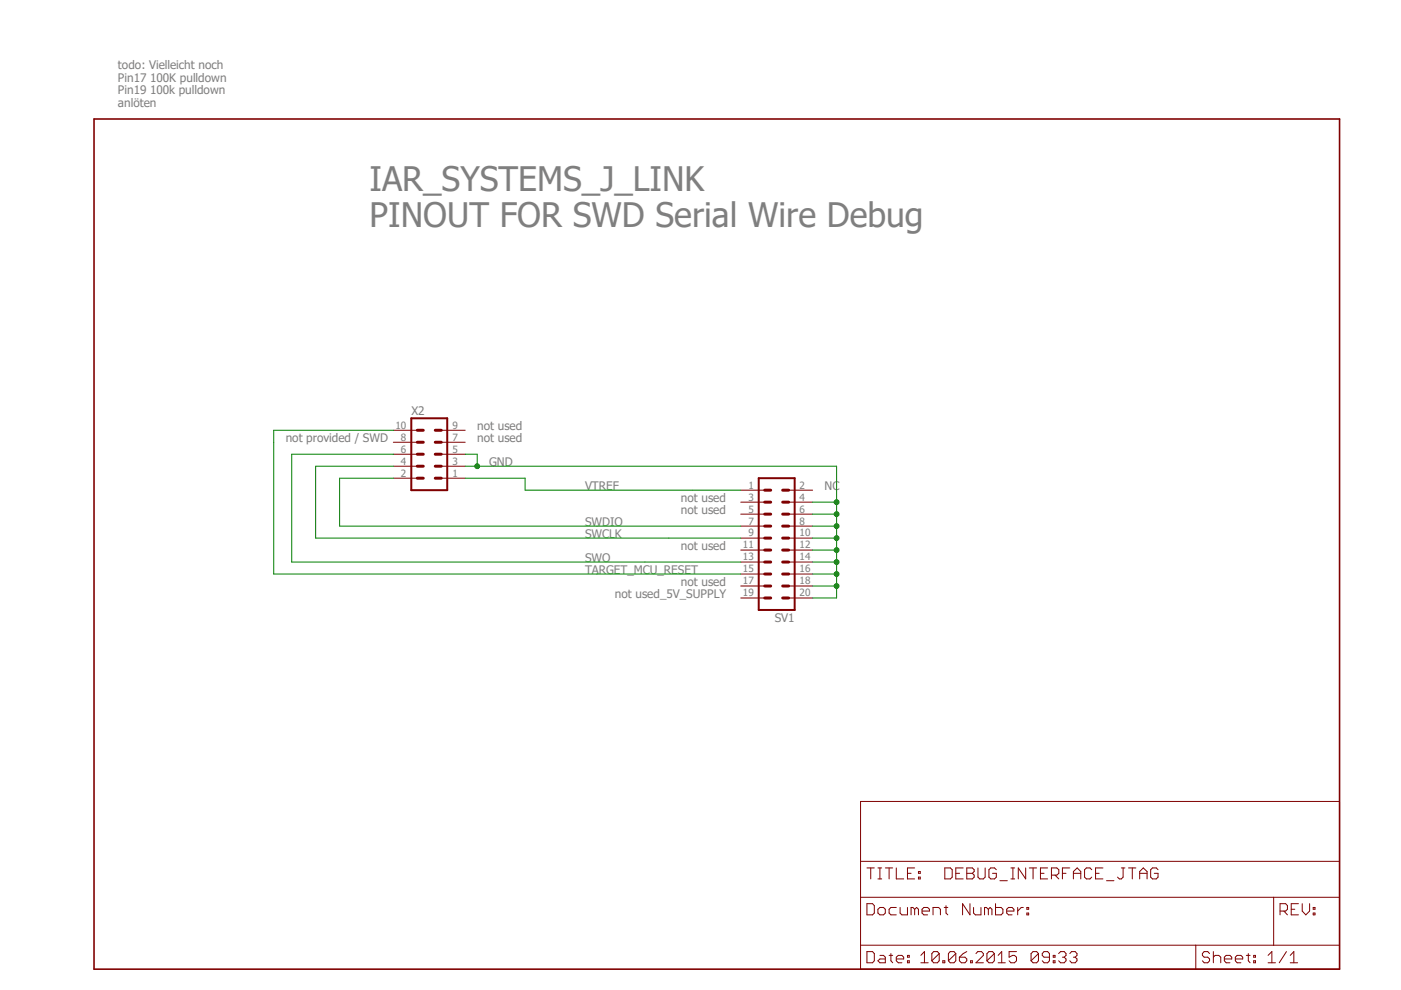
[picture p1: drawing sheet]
<?xml version="1.0" encoding="utf-8"?>
<!DOCTYPE eagle SYSTEM "eagle.dtd">
<eagle version="7.2.0">
<drawing>
<settings>
<setting alwaysvectorfont="no"/>
<setting verticaltext="up"/>
</settings>
<grid distance="0.1" unitdist="inch" unit="inch" style="lines" multiple="1" display="no" altdistance="0.01" altunitdist="inch" altunit="inch"/>
<schematic xreflabel="%F%N/%S.%C%R" xrefpart="/%S.%C%R">
<libraries>
<library name="frames">
<symbols>
<symbol name="DINA4_L">
<frame x1="0" y1="0" x2="264.16" y2="180.34" columns="4" rows="4" layer="94" border-left="no" border-top="no" border-right="no" border-bottom="no"/>
</symbol>
<symbol name="DOCFIELD">
<wire x1="0" y1="0" x2="71.12" y2="0" width="0.1016" layer="94"/>
<wire x1="101.6" y1="15.24" x2="87.63" y2="15.24" width="0.1016" layer="94"/>
<wire x1="0" y1="0" x2="0" y2="5.08" width="0.1016" layer="94"/>
<wire x1="0" y1="5.08" x2="71.12" y2="5.08" width="0.1016" layer="94"/>
<wire x1="0" y1="5.08" x2="0" y2="15.24" width="0.1016" layer="94"/>
<wire x1="101.6" y1="15.24" x2="101.6" y2="5.08" width="0.1016" layer="94"/>
<wire x1="71.12" y1="5.08" x2="71.12" y2="0" width="0.1016" layer="94"/>
<wire x1="71.12" y1="5.08" x2="87.63" y2="5.08" width="0.1016" layer="94"/>
<wire x1="71.12" y1="0" x2="101.6" y2="0" width="0.1016" layer="94"/>
<wire x1="87.63" y1="15.24" x2="87.63" y2="5.08" width="0.1016" layer="94"/>
<wire x1="87.63" y1="15.24" x2="0" y2="15.24" width="0.1016" layer="94"/>
<wire x1="87.63" y1="5.08" x2="101.6" y2="5.08" width="0.1016" layer="94"/>
<wire x1="101.6" y1="5.08" x2="101.6" y2="0" width="0.1016" layer="94"/>
<wire x1="0" y1="15.24" x2="0" y2="22.86" width="0.1016" layer="94"/>
<wire x1="101.6" y1="35.56" x2="0" y2="35.56" width="0.1016" layer="94"/>
<wire x1="101.6" y1="35.56" x2="101.6" y2="22.86" width="0.1016" layer="94"/>
<wire x1="0" y1="22.86" x2="101.6" y2="22.86" width="0.1016" layer="94"/>
<wire x1="0" y1="22.86" x2="0" y2="35.56" width="0.1016" layer="94"/>
<wire x1="101.6" y1="22.86" x2="101.6" y2="15.24" width="0.1016" layer="94"/>
<text x="1.27" y="1.27" size="2.54" layer="94" font="vector">Date:</text>
<text x="12.7" y="1.27" size="2.54" layer="94" font="vector">&gt;LAST_DATE_TIME</text>
<text x="72.39" y="1.27" size="2.54" layer="94" font="vector">Sheet:</text>
<text x="86.36" y="1.27" size="2.54" layer="94" font="vector">&gt;SHEET</text>
<text x="88.9" y="11.43" size="2.54" layer="94" font="vector">REV:</text>
<text x="1.27" y="19.05" size="2.54" layer="94" font="vector">TITLE:</text>
<text x="1.27" y="11.43" size="2.54" layer="94" font="vector">Document Number:</text>
<text x="17.78" y="19.05" size="2.54" layer="94" font="vector">&gt;DRAWING_NAME</text>
</symbol>
</symbols>
<devicesets>
<deviceset name="DINA4_L" prefix="FRAME" uservalue="yes">
<gates>
<gate name="G$1" symbol="DINA4_L" x="0" y="0"/>
<gate name="G$2" symbol="DOCFIELD" x="162.56" y="0" addlevel="must"/>
</gates>
<devices>
<device name="">
<technologies>
<technology name=""/>
</technologies>
</device>
</devices>
</deviceset>
</devicesets>
</library>
<library name="con-harting-ml">
<symbols>
<symbol name="20P">
<wire x1="3.81" y1="-15.24" x2="-3.81" y2="-15.24" width="0.4064" layer="94"/>
<wire x1="-3.81" y1="12.7" x2="-3.81" y2="-15.24" width="0.4064" layer="94"/>
<wire x1="-3.81" y1="12.7" x2="3.81" y2="12.7" width="0.4064" layer="94"/>
<wire x1="3.81" y1="-15.24" x2="3.81" y2="12.7" width="0.4064" layer="94"/>
<wire x1="1.27" y1="-2.54" x2="2.54" y2="-2.54" width="0.6096" layer="94"/>
<wire x1="1.27" y1="-5.08" x2="2.54" y2="-5.08" width="0.6096" layer="94"/>
<wire x1="1.27" y1="-7.62" x2="2.54" y2="-7.62" width="0.6096" layer="94"/>
<wire x1="1.27" y1="-10.16" x2="2.54" y2="-10.16" width="0.6096" layer="94"/>
<wire x1="1.27" y1="-12.7" x2="2.54" y2="-12.7" width="0.6096" layer="94"/>
<wire x1="-2.54" y1="-2.54" x2="-1.27" y2="-2.54" width="0.6096" layer="94"/>
<wire x1="-2.54" y1="-5.08" x2="-1.27" y2="-5.08" width="0.6096" layer="94"/>
<wire x1="-2.54" y1="-7.62" x2="-1.27" y2="-7.62" width="0.6096" layer="94"/>
<wire x1="-2.54" y1="-10.16" x2="-1.27" y2="-10.16" width="0.6096" layer="94"/>
<wire x1="-2.54" y1="-12.7" x2="-1.27" y2="-12.7" width="0.6096" layer="94"/>
<wire x1="1.27" y1="0" x2="2.54" y2="0" width="0.6096" layer="94"/>
<wire x1="1.27" y1="2.54" x2="2.54" y2="2.54" width="0.6096" layer="94"/>
<wire x1="1.27" y1="5.08" x2="2.54" y2="5.08" width="0.6096" layer="94"/>
<wire x1="1.27" y1="7.62" x2="2.54" y2="7.62" width="0.6096" layer="94"/>
<wire x1="1.27" y1="10.16" x2="2.54" y2="10.16" width="0.6096" layer="94"/>
<wire x1="-2.54" y1="0" x2="-1.27" y2="0" width="0.6096" layer="94"/>
<wire x1="-2.54" y1="2.54" x2="-1.27" y2="2.54" width="0.6096" layer="94"/>
<wire x1="-2.54" y1="5.08" x2="-1.27" y2="5.08" width="0.6096" layer="94"/>
<wire x1="-2.54" y1="7.62" x2="-1.27" y2="7.62" width="0.6096" layer="94"/>
<wire x1="-2.54" y1="10.16" x2="-1.27" y2="10.16" width="0.6096" layer="94"/>
<text x="-3.81" y="-17.78" size="1.778" layer="96">&gt;VALUE</text>
<text x="-3.81" y="13.462" size="1.778" layer="95">&gt;NAME</text>
<pin name="1" x="7.62" y="-12.7" visible="pad" length="middle" direction="pas" swaplevel="1" rot="R180"/>
<pin name="3" x="7.62" y="-10.16" visible="pad" length="middle" direction="pas" swaplevel="1" rot="R180"/>
<pin name="5" x="7.62" y="-7.62" visible="pad" length="middle" direction="pas" swaplevel="1" rot="R180"/>
<pin name="7" x="7.62" y="-5.08" visible="pad" length="middle" direction="pas" swaplevel="1" rot="R180"/>
<pin name="9" x="7.62" y="-2.54" visible="pad" length="middle" direction="pas" swaplevel="1" rot="R180"/>
<pin name="11" x="7.62" y="0" visible="pad" length="middle" direction="pas" swaplevel="1" rot="R180"/>
<pin name="13" x="7.62" y="2.54" visible="pad" length="middle" direction="pas" swaplevel="1" rot="R180"/>
<pin name="15" x="7.62" y="5.08" visible="pad" length="middle" direction="pas" swaplevel="1" rot="R180"/>
<pin name="17" x="7.62" y="7.62" visible="pad" length="middle" direction="pas" swaplevel="1" rot="R180"/>
<pin name="19" x="7.62" y="10.16" visible="pad" length="middle" direction="pas" swaplevel="1" rot="R180"/>
<pin name="2" x="-7.62" y="-12.7" visible="pad" length="middle" direction="pas" swaplevel="1"/>
<pin name="4" x="-7.62" y="-10.16" visible="pad" length="middle" direction="pas" swaplevel="1"/>
<pin name="6" x="-7.62" y="-7.62" visible="pad" length="middle" direction="pas" swaplevel="1"/>
<pin name="8" x="-7.62" y="-5.08" visible="pad" length="middle" direction="pas" swaplevel="1"/>
<pin name="10" x="-7.62" y="-2.54" visible="pad" length="middle" direction="pas" swaplevel="1"/>
<pin name="12" x="-7.62" y="0" visible="pad" length="middle" direction="pas" swaplevel="1"/>
<pin name="14" x="-7.62" y="2.54" visible="pad" length="middle" direction="pas" swaplevel="1"/>
<pin name="16" x="-7.62" y="5.08" visible="pad" length="middle" direction="pas" swaplevel="1"/>
<pin name="18" x="-7.62" y="7.62" visible="pad" length="middle" direction="pas" swaplevel="1"/>
<pin name="20" x="-7.62" y="10.16" visible="pad" length="middle" direction="pas" swaplevel="1"/>
</symbol>
<symbol name="10P">
<wire x1="3.81" y1="-7.62" x2="-3.81" y2="-7.62" width="0.4064" layer="94"/>
<wire x1="-3.81" y1="7.62" x2="-3.81" y2="-7.62" width="0.4064" layer="94"/>
<wire x1="3.81" y1="-7.62" x2="3.81" y2="7.62" width="0.4064" layer="94"/>
<wire x1="-3.81" y1="7.62" x2="3.81" y2="7.62" width="0.4064" layer="94"/>
<wire x1="1.27" y1="5.08" x2="2.54" y2="5.08" width="0.6096" layer="94"/>
<wire x1="1.27" y1="2.54" x2="2.54" y2="2.54" width="0.6096" layer="94"/>
<wire x1="1.27" y1="0" x2="2.54" y2="0" width="0.6096" layer="94"/>
<wire x1="1.27" y1="-2.54" x2="2.54" y2="-2.54" width="0.6096" layer="94"/>
<wire x1="1.27" y1="-5.08" x2="2.54" y2="-5.08" width="0.6096" layer="94"/>
<wire x1="-2.54" y1="5.08" x2="-1.27" y2="5.08" width="0.6096" layer="94"/>
<wire x1="-2.54" y1="2.54" x2="-1.27" y2="2.54" width="0.6096" layer="94"/>
<wire x1="-2.54" y1="0" x2="-1.27" y2="0" width="0.6096" layer="94"/>
<wire x1="-2.54" y1="-2.54" x2="-1.27" y2="-2.54" width="0.6096" layer="94"/>
<wire x1="-2.54" y1="-5.08" x2="-1.27" y2="-5.08" width="0.6096" layer="94"/>
<text x="-3.81" y="-10.16" size="1.778" layer="96">&gt;VALUE</text>
<text x="-3.81" y="8.382" size="1.778" layer="95">&gt;NAME</text>
<pin name="1" x="7.62" y="-5.08" visible="pad" length="middle" direction="pas" swaplevel="1" rot="R180"/>
<pin name="2" x="-7.62" y="-5.08" visible="pad" length="middle" direction="pas" swaplevel="1"/>
<pin name="3" x="7.62" y="-2.54" visible="pad" length="middle" direction="pas" swaplevel="1" rot="R180"/>
<pin name="4" x="-7.62" y="-2.54" visible="pad" length="middle" direction="pas" swaplevel="1"/>
<pin name="5" x="7.62" y="0" visible="pad" length="middle" direction="pas" swaplevel="1" rot="R180"/>
<pin name="6" x="-7.62" y="0" visible="pad" length="middle" direction="pas" swaplevel="1"/>
<pin name="7" x="7.62" y="2.54" visible="pad" length="middle" direction="pas" swaplevel="1" rot="R180"/>
<pin name="8" x="-7.62" y="2.54" visible="pad" length="middle" direction="pas" swaplevel="1"/>
<pin name="9" x="7.62" y="5.08" visible="pad" length="middle" direction="pas" swaplevel="1" rot="R180"/>
<pin name="10" x="-7.62" y="5.08" visible="pad" length="middle" direction="pas" swaplevel="1"/>
</symbol>
</symbols>
<devicesets>
<deviceset name="ML20" prefix="SV" uservalue="yes">
<gates>
<gate name="1" symbol="20P" x="0" y="0"/>
</gates>
<devices>
<device name="" package="ML20">
<connects>
<connect gate="1" pin="1" pad="1"/>
<connect gate="1" pin="10" pad="10"/>
<connect gate="1" pin="11" pad="11"/>
<connect gate="1" pin="12" pad="12"/>
<connect gate="1" pin="13" pad="13"/>
<connect gate="1" pin="14" pad="14"/>
<connect gate="1" pin="15" pad="15"/>
<connect gate="1" pin="16" pad="16"/>
<connect gate="1" pin="17" pad="17"/>
<connect gate="1" pin="18" pad="18"/>
<connect gate="1" pin="19" pad="19"/>
<connect gate="1" pin="2" pad="2"/>
<connect gate="1" pin="20" pad="20"/>
<connect gate="1" pin="3" pad="3"/>
<connect gate="1" pin="4" pad="4"/>
<connect gate="1" pin="5" pad="5"/>
<connect gate="1" pin="6" pad="6"/>
<connect gate="1" pin="7" pad="7"/>
<connect gate="1" pin="8" pad="8"/>
<connect gate="1" pin="9" pad="9"/>
</connects>
<technologies>
<technology name="">
<attribute name="MF" value="" constant="no"/>
<attribute name="MPN" value="" constant="no"/>
<attribute name="OC_FARNELL" value="unknown" constant="no"/>
<attribute name="OC_NEWARK" value="unknown" constant="no"/>
</technology>
</technologies>
</device>
<device name="L" package="ML20L">
<connects>
<connect gate="1" pin="1" pad="1"/>
<connect gate="1" pin="10" pad="10"/>
<connect gate="1" pin="11" pad="11"/>
<connect gate="1" pin="12" pad="12"/>
<connect gate="1" pin="13" pad="13"/>
<connect gate="1" pin="14" pad="14"/>
<connect gate="1" pin="15" pad="15"/>
<connect gate="1" pin="16" pad="16"/>
<connect gate="1" pin="17" pad="17"/>
<connect gate="1" pin="18" pad="18"/>
<connect gate="1" pin="19" pad="19"/>
<connect gate="1" pin="2" pad="2"/>
<connect gate="1" pin="20" pad="20"/>
<connect gate="1" pin="3" pad="3"/>
<connect gate="1" pin="4" pad="4"/>
<connect gate="1" pin="5" pad="5"/>
<connect gate="1" pin="6" pad="6"/>
<connect gate="1" pin="7" pad="7"/>
<connect gate="1" pin="8" pad="8"/>
<connect gate="1" pin="9" pad="9"/>
</connects>
<technologies>
<technology name="">
<attribute name="MF" value="" constant="no"/>
<attribute name="MPN" value="" constant="no"/>
<attribute name="OC_FARNELL" value="unknown" constant="no"/>
<attribute name="OC_NEWARK" value="unknown" constant="no"/>
</technology>
</technologies>
</device>
<device name="3M" package="3M_20">
<connects>
<connect gate="1" pin="1" pad="1"/>
<connect gate="1" pin="10" pad="10"/>
<connect gate="1" pin="11" pad="11"/>
<connect gate="1" pin="12" pad="12"/>
<connect gate="1" pin="13" pad="13"/>
<connect gate="1" pin="14" pad="14"/>
<connect gate="1" pin="15" pad="15"/>
<connect gate="1" pin="16" pad="16"/>
<connect gate="1" pin="17" pad="17"/>
<connect gate="1" pin="18" pad="18"/>
<connect gate="1" pin="19" pad="19"/>
<connect gate="1" pin="2" pad="2"/>
<connect gate="1" pin="20" pad="20"/>
<connect gate="1" pin="3" pad="3"/>
<connect gate="1" pin="4" pad="4"/>
<connect gate="1" pin="5" pad="5"/>
<connect gate="1" pin="6" pad="6"/>
<connect gate="1" pin="7" pad="7"/>
<connect gate="1" pin="8" pad="8"/>
<connect gate="1" pin="9" pad="9"/>
</connects>
<technologies>
<technology name="">
<attribute name="MF" value="" constant="no"/>
<attribute name="MPN" value="" constant="no"/>
<attribute name="OC_FARNELL" value="unknown" constant="no"/>
<attribute name="OC_NEWARK" value="unknown" constant="no"/>
</technology>
</technologies>
</device>
<device name="3ML" package="3M_20L">
<connects>
<connect gate="1" pin="1" pad="1"/>
<connect gate="1" pin="10" pad="10"/>
<connect gate="1" pin="11" pad="11"/>
<connect gate="1" pin="12" pad="12"/>
<connect gate="1" pin="13" pad="13"/>
<connect gate="1" pin="14" pad="14"/>
<connect gate="1" pin="15" pad="15"/>
<connect gate="1" pin="16" pad="16"/>
<connect gate="1" pin="17" pad="17"/>
<connect gate="1" pin="18" pad="18"/>
<connect gate="1" pin="19" pad="19"/>
<connect gate="1" pin="2" pad="2"/>
<connect gate="1" pin="20" pad="20"/>
<connect gate="1" pin="3" pad="3"/>
<connect gate="1" pin="4" pad="4"/>
<connect gate="1" pin="5" pad="5"/>
<connect gate="1" pin="6" pad="6"/>
<connect gate="1" pin="7" pad="7"/>
<connect gate="1" pin="8" pad="8"/>
<connect gate="1" pin="9" pad="9"/>
</connects>
<technologies>
<technology name="">
<attribute name="MF" value="" constant="no"/>
<attribute name="MPN" value="" constant="no"/>
<attribute name="OC_FARNELL" value="unknown" constant="no"/>
<attribute name="OC_NEWARK" value="unknown" constant="no"/>
</technology>
</technologies>
</device>
</devices>
</deviceset>
<deviceset name="ML10" prefix="SV" uservalue="yes">
<gates>
<gate name="G$1" symbol="10P" x="0" y="0"/>
</gates>
<devices>
<device name="" package="ML10">
<connects>
<connect gate="G$1" pin="1" pad="1"/>
<connect gate="G$1" pin="10" pad="10"/>
<connect gate="G$1" pin="2" pad="2"/>
<connect gate="G$1" pin="3" pad="3"/>
<connect gate="G$1" pin="4" pad="4"/>
<connect gate="G$1" pin="5" pad="5"/>
<connect gate="G$1" pin="6" pad="6"/>
<connect gate="G$1" pin="7" pad="7"/>
<connect gate="G$1" pin="8" pad="8"/>
<connect gate="G$1" pin="9" pad="9"/>
</connects>
<technologies>
<technology name="">
<attribute name="MF" value="" constant="no"/>
<attribute name="MPN" value="" constant="no"/>
<attribute name="OC_FARNELL" value="unknown" constant="no"/>
<attribute name="OC_NEWARK" value="unknown" constant="no"/>
</technology>
</technologies>
</device>
<device name="L" package="ML10L">
<connects>
<connect gate="G$1" pin="1" pad="1"/>
<connect gate="G$1" pin="10" pad="10"/>
<connect gate="G$1" pin="2" pad="2"/>
<connect gate="G$1" pin="3" pad="3"/>
<connect gate="G$1" pin="4" pad="4"/>
<connect gate="G$1" pin="5" pad="5"/>
<connect gate="G$1" pin="6" pad="6"/>
<connect gate="G$1" pin="7" pad="7"/>
<connect gate="G$1" pin="8" pad="8"/>
<connect gate="G$1" pin="9" pad="9"/>
</connects>
<technologies>
<technology name="">
<attribute name="MF" value="" constant="no"/>
<attribute name="MPN" value="" constant="no"/>
<attribute name="OC_FARNELL" value="unknown" constant="no"/>
<attribute name="OC_NEWARK" value="unknown" constant="no"/>
</technology>
</technologies>
</device>
<device name="-3M" package="3M_10">
<connects>
<connect gate="G$1" pin="1" pad="1"/>
<connect gate="G$1" pin="10" pad="10"/>
<connect gate="G$1" pin="2" pad="2"/>
<connect gate="G$1" pin="3" pad="3"/>
<connect gate="G$1" pin="4" pad="4"/>
<connect gate="G$1" pin="5" pad="5"/>
<connect gate="G$1" pin="6" pad="6"/>
<connect gate="G$1" pin="7" pad="7"/>
<connect gate="G$1" pin="8" pad="8"/>
<connect gate="G$1" pin="9" pad="9"/>
</connects>
<technologies>
<technology name="">
<attribute name="MF" value="" constant="no"/>
<attribute name="MPN" value="" constant="no"/>
<attribute name="OC_FARNELL" value="unknown" constant="no"/>
<attribute name="OC_NEWARK" value="unknown" constant="no"/>
</technology>
</technologies>
</device>
<device name="-3ML" package="3M_10L">
<connects>
<connect gate="G$1" pin="1" pad="1"/>
<connect gate="G$1" pin="10" pad="10"/>
<connect gate="G$1" pin="2" pad="2"/>
<connect gate="G$1" pin="3" pad="3"/>
<connect gate="G$1" pin="4" pad="4"/>
<connect gate="G$1" pin="5" pad="5"/>
<connect gate="G$1" pin="6" pad="6"/>
<connect gate="G$1" pin="7" pad="7"/>
<connect gate="G$1" pin="8" pad="8"/>
<connect gate="G$1" pin="9" pad="9"/>
</connects>
<technologies>
<technology name="">
<attribute name="MF" value="" constant="no"/>
<attribute name="MPN" value="" constant="no"/>
<attribute name="OC_FARNELL" value="unknown" constant="no"/>
<attribute name="OC_NEWARK" value="unknown" constant="no"/>
</technology>
</technologies>
</device>
</devices>
</deviceset>
</devicesets>
</library>
</libraries>
<attributes>
</attributes>
<variantdefs>
</variantdefs>
<classes>
<class number="0" name="default" width="0.15" drill="0">
</class>
<class number="1" name="GND" width="0.2" drill="0">
</class>
<class number="2" name="VCC" width="0.25" drill="0">
</class>
</classes>
<parts>
<part name="FRAME2" library="frames" deviceset="DINA4_L" device="" value=" "/>
<part name="SV1" library="con-harting-ml" deviceset="ML20" device=""/>
<part name="X2" library="con-harting-ml" deviceset="ML10" device=""/>
</parts>
<sheets>
<sheet>
<plain>
<text x="154.94" y="101.6" size="1.778" layer="95">NC</text>
<text x="124.46" y="99.06" size="1.778" layer="95">not used</text>
<text x="110.49" y="78.74" size="1.778" layer="95">not used_5V_SUPPLY</text>
<text x="124.46" y="81.28" size="1.778" layer="95">not used</text>
<text x="124.46" y="96.52" size="1.778" layer="95">not used</text>
<text x="124.46" y="88.9" size="1.778" layer="95">not used</text>
<text x="81.28" y="111.76" size="1.778" layer="95">not used</text>
<text x="81.28" y="114.3" size="1.778" layer="95">not used</text>
<text x="58.42" y="157.48" size="5.08" layer="97">IAR_SYSTEMS_J_LINK
PINOUT FOR SWD Serial Wire Debug</text>
<text x="40.64" y="111.76" size="1.778" layer="95">not provided / SWD</text>
<text x="5.08" y="182.88" size="1.778" layer="97">todo: Vielleicht noch
Pin17 100K pulldown
Pin19 100k pulldown 
anlöten</text>
</plain>
<instances>
<instance part="FRAME2" gate="G$1" x="0" y="0"/>
<instance part="FRAME2" gate="G$2" x="162.56" y="0"/>
<instance part="SV1" gate="1" x="144.78" y="88.9" rot="R180"/>
<instance part="X2" gate="G$1" x="71.12" y="109.22"/>
</instances>
<busses>
</busses>
<nets>
<net name="VTREF" class="0">
<segment>
<pinref part="SV1" gate="1" pin="1"/>
<wire x1="127" y1="101.6" x2="137.16" y2="101.6" width="0.1524" layer="91"/>
<pinref part="X2" gate="G$1" pin="1"/>
<wire x1="78.74" y1="104.14" x2="91.44" y2="104.14" width="0.1524" layer="91"/>
<wire x1="91.44" y1="104.14" x2="91.44" y2="101.6" width="0.1524" layer="91"/>
<wire x1="91.44" y1="101.6" x2="127" y2="101.6" width="0.1524" layer="91"/>
<label x="104.14" y="101.6" size="1.778" layer="95"/>
</segment>
</net>
<net name="SWDIO" class="0">
<segment>
<pinref part="SV1" gate="1" pin="7"/>
<wire x1="137.16" y1="93.98" x2="106.68" y2="93.98" width="0.1524" layer="91"/>
<wire x1="106.68" y1="93.98" x2="52.07" y2="93.98" width="0.1524" layer="91"/>
<wire x1="52.07" y1="93.98" x2="52.07" y2="104.14" width="0.1524" layer="91"/>
<pinref part="X2" gate="G$1" pin="2"/>
<wire x1="52.07" y1="104.14" x2="63.5" y2="104.14" width="0.1524" layer="91"/>
<label x="104.14" y="93.98" size="1.778" layer="95"/>
</segment>
</net>
<net name="GND" class="0">
<segment>
<pinref part="SV1" gate="1" pin="4"/>
<wire x1="152.4" y1="99.06" x2="157.48" y2="99.06" width="0.1524" layer="91"/>
<wire x1="157.48" y1="99.06" x2="157.48" y2="106.68" width="0.1524" layer="91"/>
<pinref part="SV1" gate="1" pin="6"/>
<wire x1="152.4" y1="96.52" x2="157.48" y2="96.52" width="0.1524" layer="91"/>
<wire x1="157.48" y1="96.52" x2="157.48" y2="99.06" width="0.1524" layer="91"/>
<junction x="157.48" y="99.06"/>
<pinref part="SV1" gate="1" pin="8"/>
<wire x1="152.4" y1="93.98" x2="157.48" y2="93.98" width="0.1524" layer="91"/>
<wire x1="157.48" y1="93.98" x2="157.48" y2="96.52" width="0.1524" layer="91"/>
<junction x="157.48" y="96.52"/>
<pinref part="SV1" gate="1" pin="10"/>
<wire x1="152.4" y1="91.44" x2="157.48" y2="91.44" width="0.1524" layer="91"/>
<wire x1="157.48" y1="91.44" x2="157.48" y2="93.98" width="0.1524" layer="91"/>
<junction x="157.48" y="93.98"/>
<pinref part="SV1" gate="1" pin="14"/>
<wire x1="152.4" y1="86.36" x2="157.48" y2="86.36" width="0.1524" layer="91"/>
<wire x1="157.48" y1="86.36" x2="157.48" y2="88.9" width="0.1524" layer="91"/>
<junction x="157.48" y="91.44"/>
<pinref part="SV1" gate="1" pin="12"/>
<wire x1="157.48" y1="88.9" x2="157.48" y2="91.44" width="0.1524" layer="91"/>
<wire x1="152.4" y1="88.9" x2="157.48" y2="88.9" width="0.1524" layer="91"/>
<junction x="157.48" y="88.9"/>
<pinref part="SV1" gate="1" pin="16"/>
<wire x1="152.4" y1="83.82" x2="157.48" y2="83.82" width="0.1524" layer="91"/>
<wire x1="157.48" y1="83.82" x2="157.48" y2="86.36" width="0.1524" layer="91"/>
<junction x="157.48" y="86.36"/>
<pinref part="X2" gate="G$1" pin="3"/>
<wire x1="78.74" y1="106.68" x2="81.28" y2="106.68" width="0.1524" layer="91"/>
<label x="83.82" y="106.68" size="1.778" layer="95"/>
<pinref part="X2" gate="G$1" pin="5"/>
<wire x1="81.28" y1="106.68" x2="157.48" y2="106.68" width="0.1524" layer="91"/>
<wire x1="78.74" y1="109.22" x2="81.28" y2="109.22" width="0.1524" layer="91"/>
<wire x1="81.28" y1="109.22" x2="81.28" y2="106.68" width="0.1524" layer="91"/>
<junction x="81.28" y="106.68"/>
<pinref part="SV1" gate="1" pin="18"/>
<wire x1="152.4" y1="81.28" x2="157.48" y2="81.28" width="0.1524" layer="91"/>
<wire x1="157.48" y1="81.28" x2="157.48" y2="83.82" width="0.1524" layer="91"/>
<junction x="157.48" y="83.82"/>
<pinref part="SV1" gate="1" pin="20"/>
<wire x1="152.4" y1="78.74" x2="157.48" y2="78.74" width="0.1524" layer="91"/>
<wire x1="157.48" y1="78.74" x2="157.48" y2="81.28" width="0.1524" layer="91"/>
<junction x="157.48" y="81.28"/>
</segment>
</net>
<net name="SWCLK" class="0">
<segment>
<pinref part="SV1" gate="1" pin="9"/>
<wire x1="121.92" y1="91.44" x2="137.16" y2="91.44" width="0.1524" layer="91"/>
<wire x1="121.92" y1="91.44" x2="46.99" y2="91.44" width="0.1524" layer="91"/>
<wire x1="46.99" y1="91.44" x2="46.99" y2="106.68" width="0.1524" layer="91"/>
<pinref part="X2" gate="G$1" pin="4"/>
<wire x1="46.99" y1="106.68" x2="63.5" y2="106.68" width="0.1524" layer="91"/>
<label x="104.14" y="91.44" size="1.778" layer="95"/>
</segment>
</net>
<net name="SWO" class="0">
<segment>
<pinref part="SV1" gate="1" pin="13"/>
<wire x1="116.84" y1="86.36" x2="137.16" y2="86.36" width="0.1524" layer="91"/>
<pinref part="X2" gate="G$1" pin="6"/>
<wire x1="63.5" y1="109.22" x2="41.91" y2="109.22" width="0.1524" layer="91"/>
<wire x1="41.91" y1="109.22" x2="41.91" y2="86.36" width="0.1524" layer="91"/>
<wire x1="41.91" y1="86.36" x2="116.84" y2="86.36" width="0.1524" layer="91"/>
<label x="104.14" y="86.36" size="1.778" layer="95"/>
</segment>
</net>
<net name="TARGET_MCU_RESET" class="0">
<segment>
<pinref part="SV1" gate="1" pin="15"/>
<wire x1="137.16" y1="83.82" x2="106.68" y2="83.82" width="0.1524" layer="91"/>
<wire x1="106.68" y1="83.82" x2="38.1" y2="83.82" width="0.1524" layer="91"/>
<wire x1="38.1" y1="83.82" x2="38.1" y2="111.76" width="0.1524" layer="91"/>
<label x="104.14" y="83.82" size="1.778" layer="95"/>
<pinref part="X2" gate="G$1" pin="10"/>
<wire x1="63.5" y1="114.3" x2="38.1" y2="114.3" width="0.1524" layer="91"/>
<wire x1="38.1" y1="114.3" x2="38.1" y2="111.76" width="0.1524" layer="91"/>
</segment>
</net>
</nets>
</sheet>
</sheets>
</schematic>
</drawing>
<compatibility>
<note version="6.3" minversion="6.2.2" severity="warning">
Since Version 6.2.2 text objects can contain more than one line,
which will not be processed correctly with this version.
</note>
</compatibility>
</eagle>
